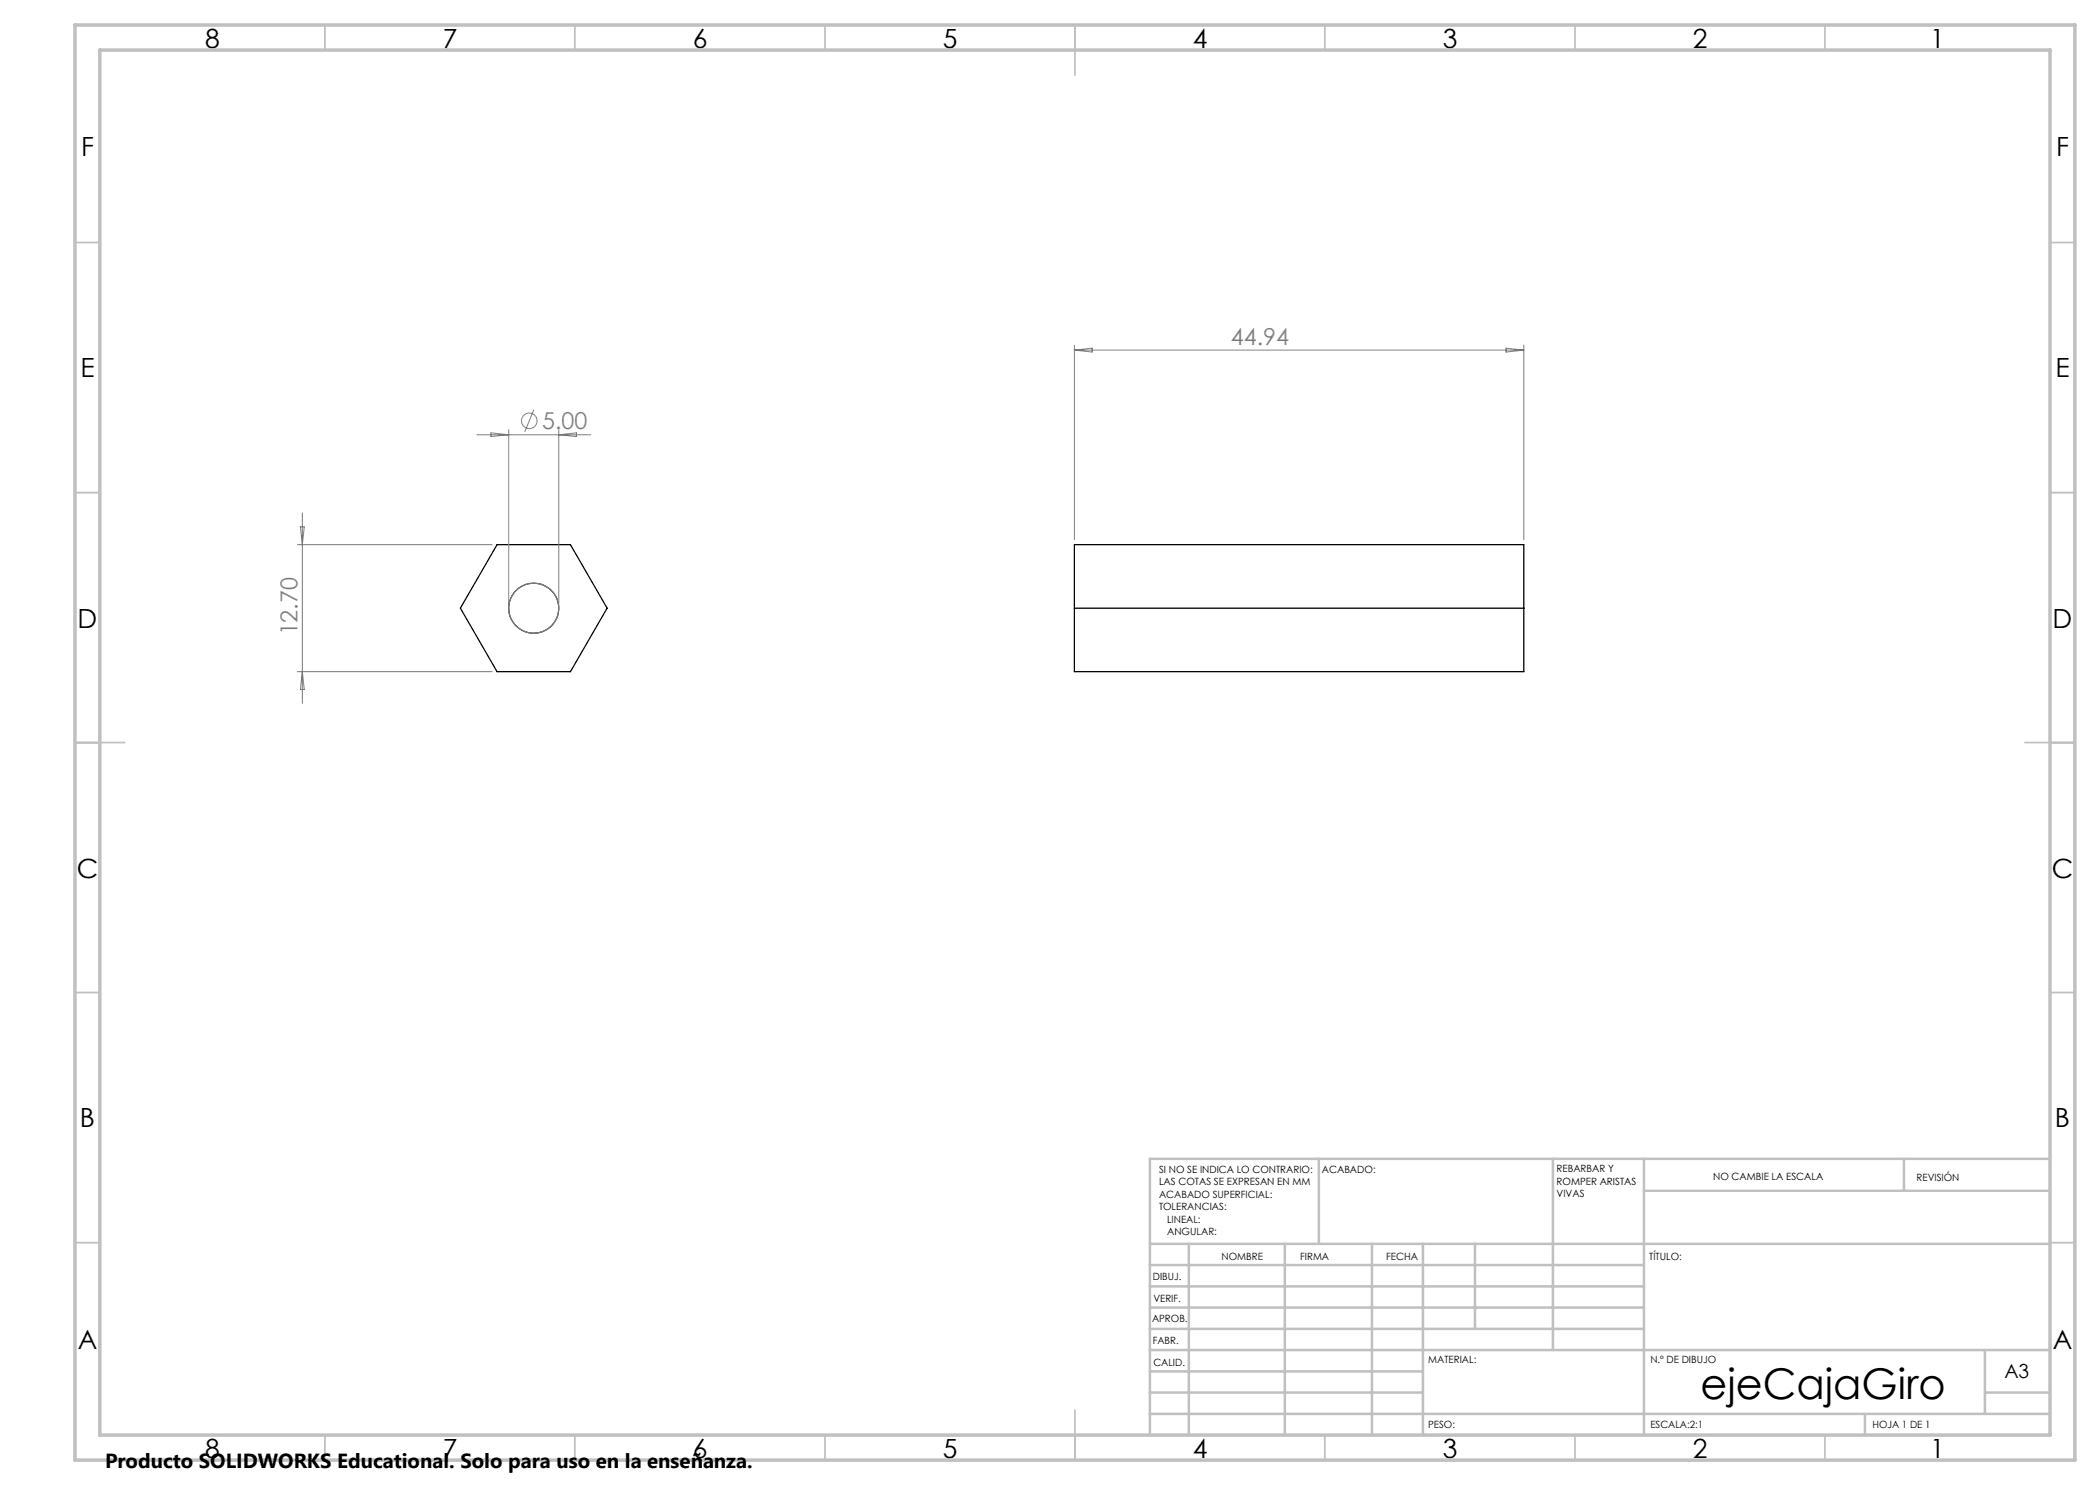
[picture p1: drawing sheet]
<svg xmlns="http://www.w3.org/2000/svg" width="420mm" height="297mm" viewBox="0 0 420 297" stroke-linecap="round" stroke-linejoin="round" font-family="sans-serif">
<path d="M99.4 108.9h14.7l7.3 12.7-7.3 12.7h-14.7l-7.3-12.7zM214.9 108.9h89.9v25.4h-89.9zM214.9 121.6h89.9" fill="none" stroke="#000" stroke-width=".25"/>
<g fill="none" stroke="#808080" stroke-width=".2">
<path d="M214.9 69v38.9M214.9 70h89.9M214.9 70l3.5-.4v.8zM301.2 69.6l3.6 .4-3.6 .4zM304.8 69v38.9M95.4 87h22.7M98.2 86.6l3.5 .4-3.5 .3zM101.7 85.9v34.7M106.8 81.9l-1.8 4.5M111.8 85.9v34.7M111.8 87l3.5-.4v.7zM59.5 108.9h38.9"/>
<path d="M60.1 105.4h.8l-.4 3.5zM60.5 102.6v38.1M59.5 134.3h38.9M60.5 134.3l.4 3.6h-.8z"/>
<circle cx="105.9" cy="84.2" r="1.55"/>
</g>
<circle cx="106.7" cy="121.6" r="5" fill="none" stroke="#808080" stroke-width=".25"/>
<g fill="none" stroke="#c0c0c0" stroke-width=".35">
<path d="M65 5v5M115 5v5M165 5v5M215 5v10M265 5v5M315 5v5M365 5v5M15 48.5h5M410 48.5h5M15 98.5h5M410 98.5h5M15 148.5h10"/>
<path d="M405 148.5h10M15 198.5h5M410 198.5h5M15 248.5h5M410 248.5h5M65 287v5M115 287v5M165 287v5M215 282v10M265 287v5M315 287v5M365 287v5"/>
</g>
<g fill="none" stroke="#c0c0c0" stroke-width=".5">
<path d="M263.8 231.8v17M310.6 231.8v38.2M328.8 231.8v55.2M328.8 238.2h81.2M380.8 231.8v6.4M410 231.8h-180v55.2M230 248.8h180M230 257.3h98.8M230 253h98.8M237.8 248.8v38.2M257 248.8v38.2M274.4 248.8v38.2"/>
<path d="M284.6 248.8v38.2M295 248.8v17M230 265.8h98.8M230 261.5h98.8M230 278.5h54.6M230 274.3h54.6M230 270h180M397 278.5h13M397 270v12.8M230 282.8h180M373 282.8v4.2"/>
</g>
<path d="M15 5h400v287h-400zM20 10h390v277h-390z" fill="none" stroke="#c0c0c0" stroke-width=".7"/>
<text font-size="8.5" x="340.1" y="279.7">ejeCajaGiro</text>
<g font-size="5.3">
<text x="41" y="9.5">8</text>
<text x="88.5" y="9.5">7</text>
<text x="138.5" y="9.5">6</text>
<text x="188.5" y="9.5">5</text>
<text x="238.5" y="9.5">4</text>
<text x="288.5" y="9.5">3</text>
<text x="338.5" y="9.5">2</text>
<text x="386" y="9.5">1</text>
<text x="16.2" y="31.2">F</text>
<text x="411.2" y="31.2">F</text>
<text x="16.1" y="75.5">E</text>
<text x="411.1" y="75.5">E</text>
<text x="15.5" y="125.5">D</text>
<text x="410.5" y="125.5">D</text>
<text x="15.4" y="175.5">C</text>
<text x="410.4" y="175.5">C</text>
<text x="16" y="225.5">B</text>
<text x="411" y="225.5">B</text>
<text x="15.5" y="269.7">A</text>
<text x="410.5" y="269.7">A</text>
<text x="41" y="291.5">8</text>
<text x="88.5" y="291.5">7</text>
<text x="138.5" y="291.5">6</text>
<text x="188.5" y="291.5">5</text>
<text x="238.5" y="291.5">4</text>
<text x="288.5" y="291.5">3</text>
<text x="338.5" y="291.5">2</text>
<text x="386" y="291.5">1</text>
</g>
<g font-size="4.7" fill="#808080">
<text x="246.2" y="69">44.94</text>
<text x="108.4" y="85.9">5.00</text>
<text x="59.5" y="127.1" transform="rotate(-90 59.5 127.1)">12.70</text>
</g>
<text font-size="4.1" x="21" y="293.7">Producto SOLIDWORKS Educational. Solo para uso en la enseñanza.</text>
<text font-size="3.9" x="400.9" y="275.5">A3</text>
<g font-size="2">
<text x="231.8" y="234.6">SI NO SE INDICA LO CONTRARIO:</text>
<text x="231.8" y="237.1">LAS COTAS SE EXPRESAN EN MM</text>
<text x="231.8" y="239.6">ACABADO SUPERFICIAL:</text>
<text x="264.4" y="234.6">ACABADO:</text>
<text x="311.3" y="234.5">REBARBAR Y</text>
<text x="311.3" y="237">ROMPER ARISTAS</text>
<text x="311.3" y="239.5">VIVAS</text>
<text x="342.6" y="236">NO CAMBIE LA ESCALA</text>
<text x="383.3" y="236.2">REVISIÓN</text>
<text x="231.8" y="242.1">TOLERANCIAS:</text>
<text x="233.4" y="244.6">LINEAL:</text>
<text x="233.4" y="247.1">ANGULAR:</text>
<text x="244.3" y="252">NOMBRE</text>
<text x="260" y="251.9">FIRMA</text>
<text x="277.2" y="251.9">FECHA</text>
<text x="329.9" y="251.9">TÍTULO:</text>
<text x="230.6" y="256.1">DIBUJ.</text>
<text x="230.7" y="260.3">VERIF.</text>
<text x="230.4" y="264.4">APROB.</text>
<text x="230.5" y="268.8">FABR.</text>
<text x="230.7" y="273.1">CALID.</text>
<text x="285.6" y="272.5">MATERIAL:</text>
<text x="330.1" y="272.5">N.º DE DIBUJO</text>
<text x="285.6" y="285.5">PESO:</text>
<text x="330.1" y="285.6">ESCALA:2:1</text>
<text x="374.5" y="285.6">HOJA 1 DE 1</text>
</g>
</svg>
